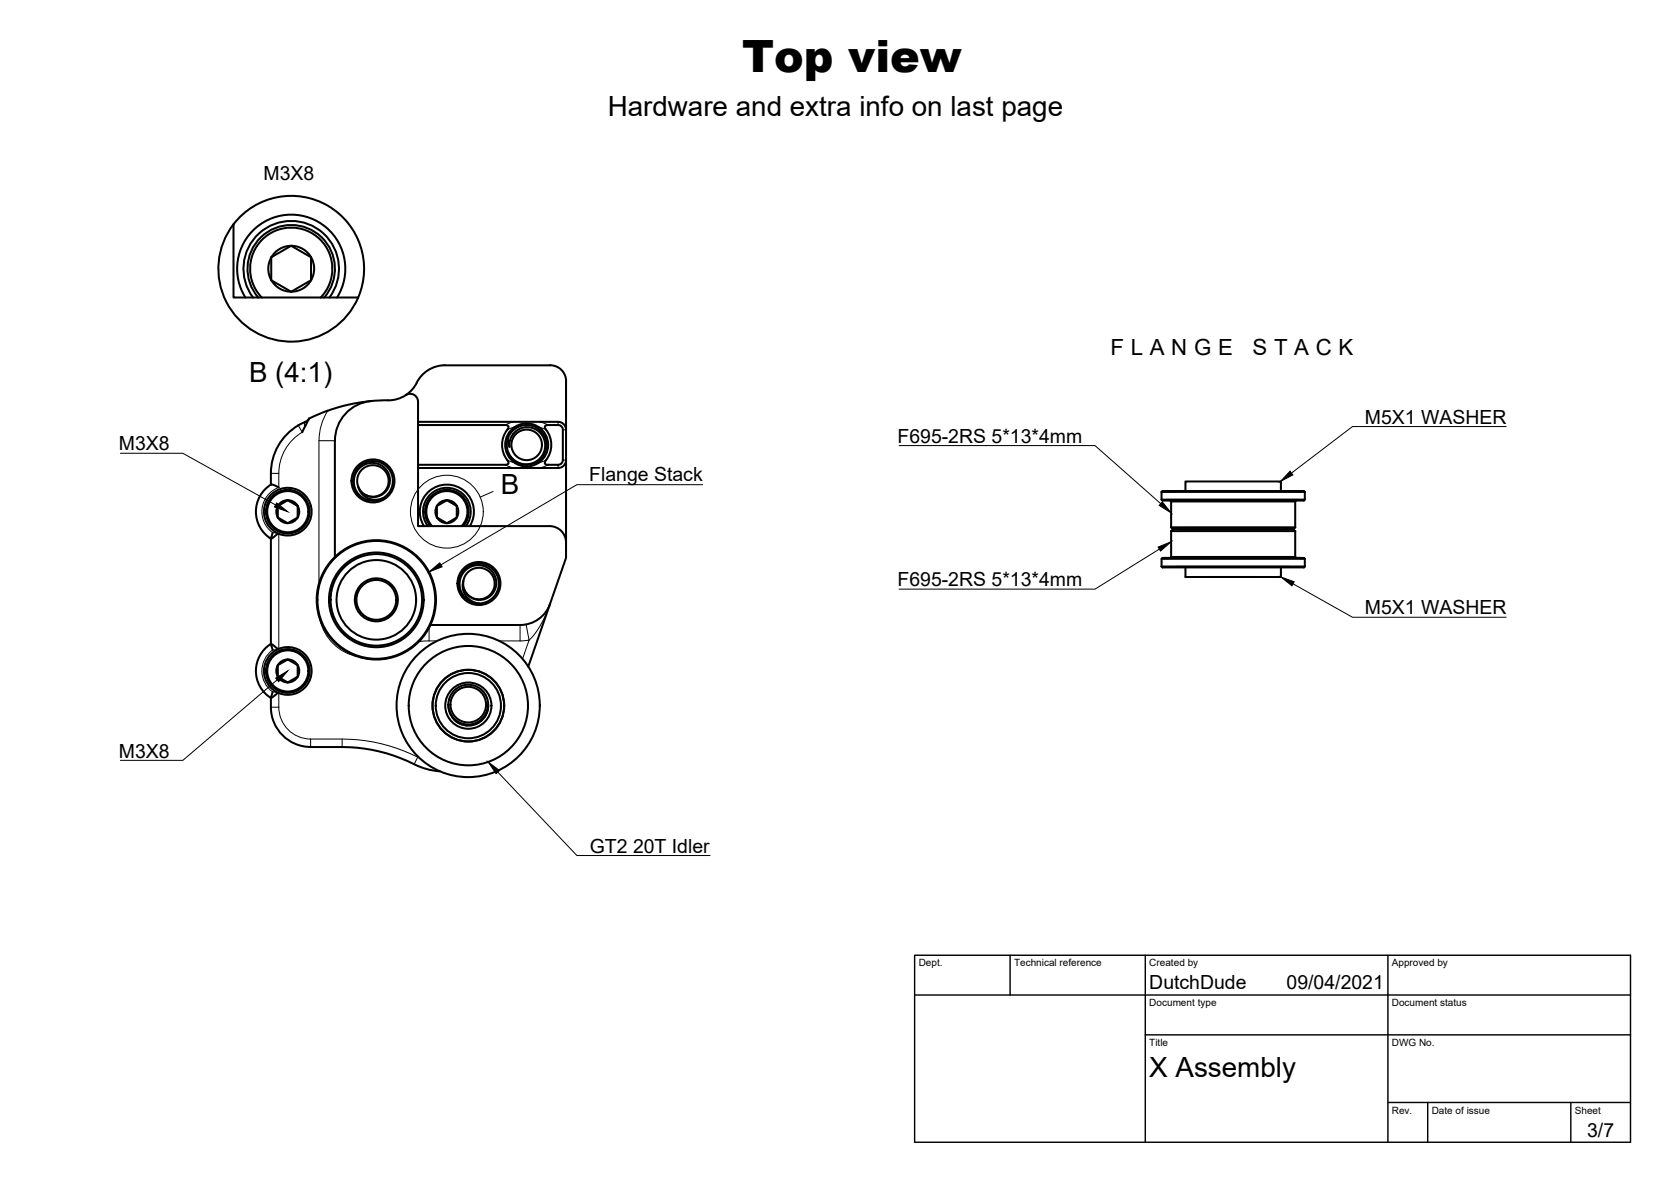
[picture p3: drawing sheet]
<svg xmlns="http://www.w3.org/2000/svg" width="420mm" height="297mm" viewBox="0 0 420 297" stroke-linecap="round" stroke-linejoin="round" font-family="sans-serif">
<!-- layer: Visible -->
<g fill="none" stroke="#000" stroke-width=".51">
<path d="M58.7 56.4v18.4h31.3M61.7 74.8a13.6 13.6 0 0 1 11.5-20.9 13.6 13.6 0 0 1 11.5 20.9M64.9 74.8a11 11 0 0 1 .7-15.2 11 11 0 0 1 15.2 0 11 11 0 0 1 .7 15.2M65.8 74.8a10.3 10.3 0 0 1 .1-14.6 10.3 10.3 0 0 1 14.6 0 10.3 10.3 0 0 1 .1 14.6M68.2 64.7l4.7-2.7a1.05 1.05 0 0 1 1.3 .3l3.7 2.1a1.1 1.1 0 0 1 .3 1.4v4.2a1.09 1.09 0 0 1-1 1l-3.6 2.1a1.05 1.05 0 0 1-1.4-.4l-3.6-2.1a1.1 1.1 0 0 1-.4-1.3zM82.8 74.8a12 12 0 0 0-1.5-16.1 12 12 0 0 0-16.2 0 12 12 0 0 0-1.5 16.1M102 99.3a2 2 0 0 1 3.1 1.7v31.2h33.1M102 99.3a8.8 8.8 0 0 0 3.2-3.9 7.9 7.9 0 0 1 6.7-3.6h26.4a4 4 0 0 1 4 4v40.5M102 99.3l-2.4 1.1-2 .2M68.1 119v2.8M77.7 105.2h.1M77.7 105.2l-1.7 3.4"/>
<path d="M77.7 105.2l-.6 .7-1 .4a14.1 14.1 0 0 0-8 12.7M84.2 110.8v29.1M93.3 100.8l-4.4 .6-4 1-3.9 1.3-3.3 1.5M97.6 100.6h-.6a19.8 19.8 0 0 0-7 1.1 10 10 0 0 0-5.8 9M105.1 106h35.3l.7 .2 .7 .5 .4 .5 .1 .8M105.1 106.8l22.3 .1a.59 .59 0 0 1 .5 .4 .59 .59 0 0 1-.3 .7M127.6 115.7l.1 .2a.6 .6 0 0 1 .1 .7 .6 .6 0 0 1-.8 .2h-21.9M127.6 108a6.2 6.2 0 0 0 0 7.6M127.8 110l-.4 1.9 .4 1.8M129 109.1l-.8 1.5-.1 1.7-.2-.5a3.8 3.8 0 0 1 2.2-4.4l1.6-.5 1.3-.1 1.5 .4 1.2 .8 .9 1.1 .6 1.4 .2 1.7-.2 1-.5 1.2-1 1.2-1.3 .8-1.6 .4-1.4-.1-1.6-.6-1-.8-1-1.5 .1 .1a4.8 4.8 0 0 0 7.9 1.3 4.8 4.8 0 0 0-2.1-7.7l-1.3-.2-1.2 .3-1.5 .7-.7 .8M137.1 107l.6-.2h2.7l.6 .2 .4 .5 .1 8.1a1.2 1.2 0 0 1-1.2 1.2h-2.9a.59 .59 0 0 1-.5-.5 .59 .59 0 0 1 .4-.7 6.8 6.8 0 0 0-.3-8.2zM142.3 115.6l-.1 .8-.5 .6-1.2 .6h-35.4"/>
<path d="M68.1 135.4v26.4M68.2 121.8a8 8 0 0 0-.1 13.6M68.2 121.8l.6 .1 1.3 .6M68.6 133.9l-.5 1.5 1.8-1.3M69.8 127.2v2.9M69.8 127.2l1.7-1a1.25 1.25 0 0 1 1.9 .2l.6 .3a1.25 1.25 0 0 1 .8 1.7v.7a1.26 1.26 0 0 1-1.1 1.6l-.5 .3a1.25 1.25 0 0 1-2-.1l-1.4-.8M69.9 127.1l-.4 1.5 .4 1.4M69.9 127.1a2.89 2.89 0 0 1 4.3-.7 2.89 2.89 0 0 1 0 4.4 2.89 2.89 0 0 1-4.3-.8M90.1 122.3l.2 .8 .8 1.1 1.4 1 2.1 .4 1.7-.4M90.1 122.3a4 4 0 0 1 3.3-5.4 4 4 0 0 1 4.3 4.6 4 4 0 0 1-5.6 3M90.1 122.3l.8 1.3 1.3 .9M92.1 124.5l1.6 .4 1.9-.3 1.3-1 .7-.9 .3-1.1a4.6 4.6 0 0 0-5.2-5.2 4.6 4.6 0 0 0-3.3 6.6l1.3 1.8 1.8 .9"/>
<path d="M106.6 132.2a6.8 6.8 0 0 1 5.8-10.4 6.8 6.8 0 0 1 5.7 10.4M108.2 132.2a5.5 5.5 0 0 1 .4-7.6 5.5 5.5 0 0 1 7.6 0 5.5 5.5 0 0 1 .3 7.6M108.7 132.2a5.2 5.2 0 0 1 0-7.3 5.2 5.2 0 0 1 7.3 0 5.2 5.2 0 0 1 .1 7.3M109.9 127.2v2.9M109.9 127.2l1.6-1a1.27 1.27 0 0 1 2 .2l.5 .3a1.25 1.25 0 0 1 .9 1.7v.7a1.26 1.26 0 0 1-1.2 1.6l-.5 .3a1.27 1.27 0 0 1-1.9-.1l-1.4-.8M109.9 127.1l-.4 1.5 .4 1.4M109.9 127.1a2.89 2.89 0 0 1 4.3-.7 2.89 2.89 0 0 1 0 4.4 2.89 2.89 0 0 1-4.3-.8M117.2 132.2a6 6 0 0 0-.8-8.1 6 6 0 0 0-8.1 0 6 6 0 0 0-.7 8.1M138.2 132.2a4.1 4.1 0 0 1 4.1 4.1M142.3 136.3v3.9l-9.5 27.3M292.1 123.6v2a1.49 1.49 0 0 0 1.4 .2h33.2a1.41 1.41 0 0 0 1.4-.2v-2M292.1 123.6a1.4 1.4 0 0 1 1.4-.2h33.2a1.32 1.32 0 0 1 1.4 .2"/>
<path d="M292.1 125.6h36M292.1 123.6h36M294.2 125.8l.3 .2M294.5 140h31.2M294.5 133.5h31.2M294.5 126h31.2M294.5 132.5h31.2M294.5 126v6.5M294.5 132.5l.4 .5M294.9 133l-.4 .5v6.5l-.3 .2M295 133h30.2M298.1 123.4v-2.4h24v2.4"/>
<path d="M325.2 133l.5 .5v6.5M325.7 140l.2 .2M325.7 132.5l-.5 .5M325.9 125.8l-.2 .2v6.5M116.5 146a4 4 0 0 1 5.5-3 4 4 0 0 1 1.5 6.2 4 4 0 0 1-6.3-.2l1.3 1.2 1.8 .6 1.7-.3 .9-.4 .8-.7a4.6 4.6 0 0 0-2-7.1 4.6 4.6 0 0 0-6.1 4l.1 1.9 .5 1.1 .7 .9M116.5 146l-.1 1.9 .3 1.1 .5 .8 .8 .9 .9 .5 1.5 .4M116.5 146l.1 1.6 .6 1.4M116.9 150.2a5 5 0 0 1 1-7.9 5 5 0 0 1 7.4 3 5 5 0 0 1-4.9 6.3M116.9 150.2l1.4 1 2.1 .4M138.3 151.7a8 8 0 0 1-7.5 5.4h-22.6M292.1 142.4l.2 .2M292.1 140.4h36"/>
<path d="M292.1 142.4h36M292.3 140.2l-.2 .2v2M292.3 140.2h35.6M292.3 142.6h35.6M298.1 142.6v2.4h24v-2.4M327.9 140.2l.2 .2M328.1 140.4v2M328.1 142.4l-.2 .2M68.1 161.8a8 8 0 0 0 0 13.6M68.1 161.8l.5 1.5M68.1 161.8l1.8 1.3M68.1 175.4a11.3 11.3 0 0 0 2.5 9 10 10 0 0 0 7.5 3.3"/>
<path d="M68.6 173.9l-.5 1.5M69.8 167.2v2.9M69.8 167.2l1.7-1a1.25 1.25 0 0 1 1.9 .2l.6 .3a1.26 1.26 0 0 1 .8 1.8v.6a.95 .95 0 0 1-.7 1.4l-.9 .5a1.25 1.25 0 0 1-2-.1l-1.4-.8M69.9 167.2l-.4 1.4 .4 1.5M69.9 167.2a2.89 2.89 0 0 1 4.3-.8 2.89 2.89 0 0 1 0 4.4 2.89 2.89 0 0 1-4.3-.7M69.9 174.1a6 6 0 0 0 8.5-5.9 6 6 0 0 0-9.2-4.6 6 6 0 0 0 .4 10.3l.3 .2-1.8 1.3M122.7 178a5 5 0 0 1-3.3 4 5 5 0 0 1-5.2-1.1M122.8 177a5 5 0 0 1-4.9 5.3 5 5 0 0 1-5.1-5M78.1 187.7a74.2 74.2 0 0 1 13.6 .4 44.3 44.3 0 0 1 14 4.6l2.4 .8 2.5 .3"/>
<circle cx="73.2" cy="67.5" r="5.8"/>
<circle cx="73.2" cy="67.5" r="18.3"/>
<circle cx="132.4" cy="111.8" r="5.4"/>
<circle cx="132.4" cy="111.8" r="3.8"/>
<circle cx="72.4" cy="128.6" r="5.2"/>
<circle cx="72.4" cy="128.6" r="6"/>
<circle cx="72.4" cy="128.6" r="5.5"/>
<circle cx="93.8" cy="120.9" r="5"/>
<circle cx="93.8" cy="120.9" r="5.4"/>
<circle cx="94.6" cy="150.7" r="15"/>
<circle cx="94.6" cy="150.7" r="11.9"/>
<circle cx="94.6" cy="150.7" r="10"/>
<circle cx="94.6" cy="150.7" r="5"/>
<circle cx="94.6" cy="150.7" r="5.4"/>
<circle cx="94.6" cy="150.7" r="11.5"/>
<circle cx="94.6" cy="150.7" r="14.8"/>
<circle cx="120.4" cy="146.6" r="5.4"/>
<circle cx="72.4" cy="168.6" r="5.2"/>
<circle cx="72.4" cy="168.6" r="5.5"/>
<circle cx="117.7" cy="177.3" r="18"/>
<circle cx="117.7" cy="177.1" r="4.5"/>
<circle cx="117.7" cy="177.1" r="5"/>
<circle cx="117.8" cy="177.3" r="9"/>
<circle cx="117.8" cy="177.3" r="5.8"/>
<circle cx="117.8" cy="177.3" r="8.2"/>
<circle cx="117.8" cy="177.3" r="15"/>
</g>
<!-- layer: Visible Narrow -->
<g fill="none" stroke="#000" stroke-width=".25">
<path d="M68.1 119h2v3.5M75 106.9l1 1.7a12 12 0 0 0-5.9 10.4M76.8 106a1.21 1.21 0 0 0-.2 1.3M80.2 110.8h4M80.2 110.8v35.7M82.4 103.2a14 14 0 0 0-2.2 7.5M127 116.8l2.1 .8M127.6 115.7l1.8 .6M129.1 106l-2.1 .8M129.4 107.3l-1.8 .7M135.4 107.3l1.9 .7M135.8 106l2 .8"/>
<path d="M137.3 115.7l-1.9 .6M137.8 116.8l-2 .8M140.3 106v.8M140.3 116.8v.8M141.5 115.6h.8M141.5 108h.8M70.1 134.2v28.9M70.1 122.5a6.5 6.5 0 0 0-1.5 11.4h.9M80.5 155.8a12 12 0 0 0 9.4 9.2M107.9 157.7v3.4M130.8 157.1v4M132.3 156.9l.7 4"/>
<path d="M138.3 151.7l-1 2.7-1.6 3.1-1.4 2-1.3 1.4M68.1 177.7h2M69.5 163.3h-.9a6.5 6.5 0 0 0 0 10.6h.9M70.1 177.7a8 8 0 0 0 8 8M70.1 174.2v3.5M107.9 161.1h2M107.9 161.1l-2.5 .1M125.5 161.1h5.3M133 160.9l-1.6 4.7M133 160.8l-2.2 .3M78.1 185.7a81.7 81.7 0 0 1 13.8 .4l3.9 .8 3.8 1.1 5.4 2.3M78.1 185.7v2"/>
<path d="M86 185.7v2M105 190.3l-.9 1.8M105 190.3l.4 .2"/>
</g>
<!-- layer: TitleBlock -->
<path d="M230 240.1h180v46.9h-180zM230 250h180M254 240.1v9.9M288 240.1v46.9M349 240.1v46.9M288 260.1h122M349 277.1h61M359 277.1v9.9M395 277.1v9.9" fill="none" stroke="#000" stroke-width=".36"/>
<!-- layer: Annotations -->
<g fill="none" stroke="#000" stroke-width=".25">
<path d="M30.3 113.9h15.7l23.3 13M226.1 112h49.2l16.5 14.6M378.7 107.2h-38.6l-15.4 11.7M124 123.5l-3.3 1.4M176.7 121.8h-31.6l-34.2 20.2M291.5 138l-16.2 10h-49.2M325.1 146.7l15 8.4h38.6M69.7 170.9l-23.7 20.2h-15.7M125.2 194l19.9 21h33.4"/>
<circle cx="112.4" cy="128.6" r="9.2"/>
</g>
<path d="M324.4 118.4l.7 .9-3.2 1.7zM69.6 126.4l2.7 2.2-3.3-1.2zM291.2 137.5l3.3-1.3-2.7 2.3zM292.2 126.1l2.3 2.8-3-1.9zM107.9 143.7l2.7-2.3 .6 1zM322.1 145l3.3 1.2-.6 1zM69.3 170.4l3-1.8-2.2 2.7zM122.7 191.5l2.9 2.1-.9 .8z" fill="#000" stroke="#000" stroke-width=".25"/>
<text font-size="11.2" x="186.6" y="18.1">Top view</text>
<g font-size="7">
<text x="152.8" y="29.1">Hardware and extra info on last page</text>
<text x="62.6" y="96">B (4:1)</text>
<text x="126" y="124.1">B</text>
<text x="289" y="270.6">X Assembly</text>
</g>
<g font-size="5.6">
<text x="279.2" y="89.1">F L A N G E</text>
<text x="314.9" y="89.1">S T A C K</text>
</g>
<g font-size="4.9">
<text x="66.3" y="45.2">M3X8</text>
<text x="343.2" y="106.5">M5X1 WASHER</text>
<text x="29.9" y="113.2">M3X8</text>
<text x="225.7" y="111.3">F695-2RS 5*13*4mm</text>
<text x="148.2" y="120.8">Flange Stack</text>
<text x="225.7" y="147.3">F695-2RS 5*13*4mm</text>
<text x="343.2" y="154.4">M5X1 WASHER</text>
<text x="29.9" y="190.4">M3X8</text>
<text x="148.3" y="214.3">GT2 20T Idler</text>
<text x="289" y="248.5">DutchDude</text>
<text x="323.5" y="248.5">09/04/2021</text>
<text x="399.1" y="285.7">3/7</text>
</g>
<g font-size="2.5">
<text x="231" y="242.9">Dept.</text>
<text x="255" y="242.9">Technical reference</text>
<text x="289" y="242.9">Created by</text>
<text x="350" y="242.9">Approved by</text>
<text x="289" y="252.8">Document type</text>
<text x="350" y="252.8">Document status</text>
<text x="289" y="262.9">Title</text>
<text x="350" y="262.9">DWG No.</text>
<text x="350" y="279.9">Rev.</text>
<text x="360" y="279.9">Date of issue</text>
<text x="396" y="279.9">Sheet</text>
</g>
</svg>
